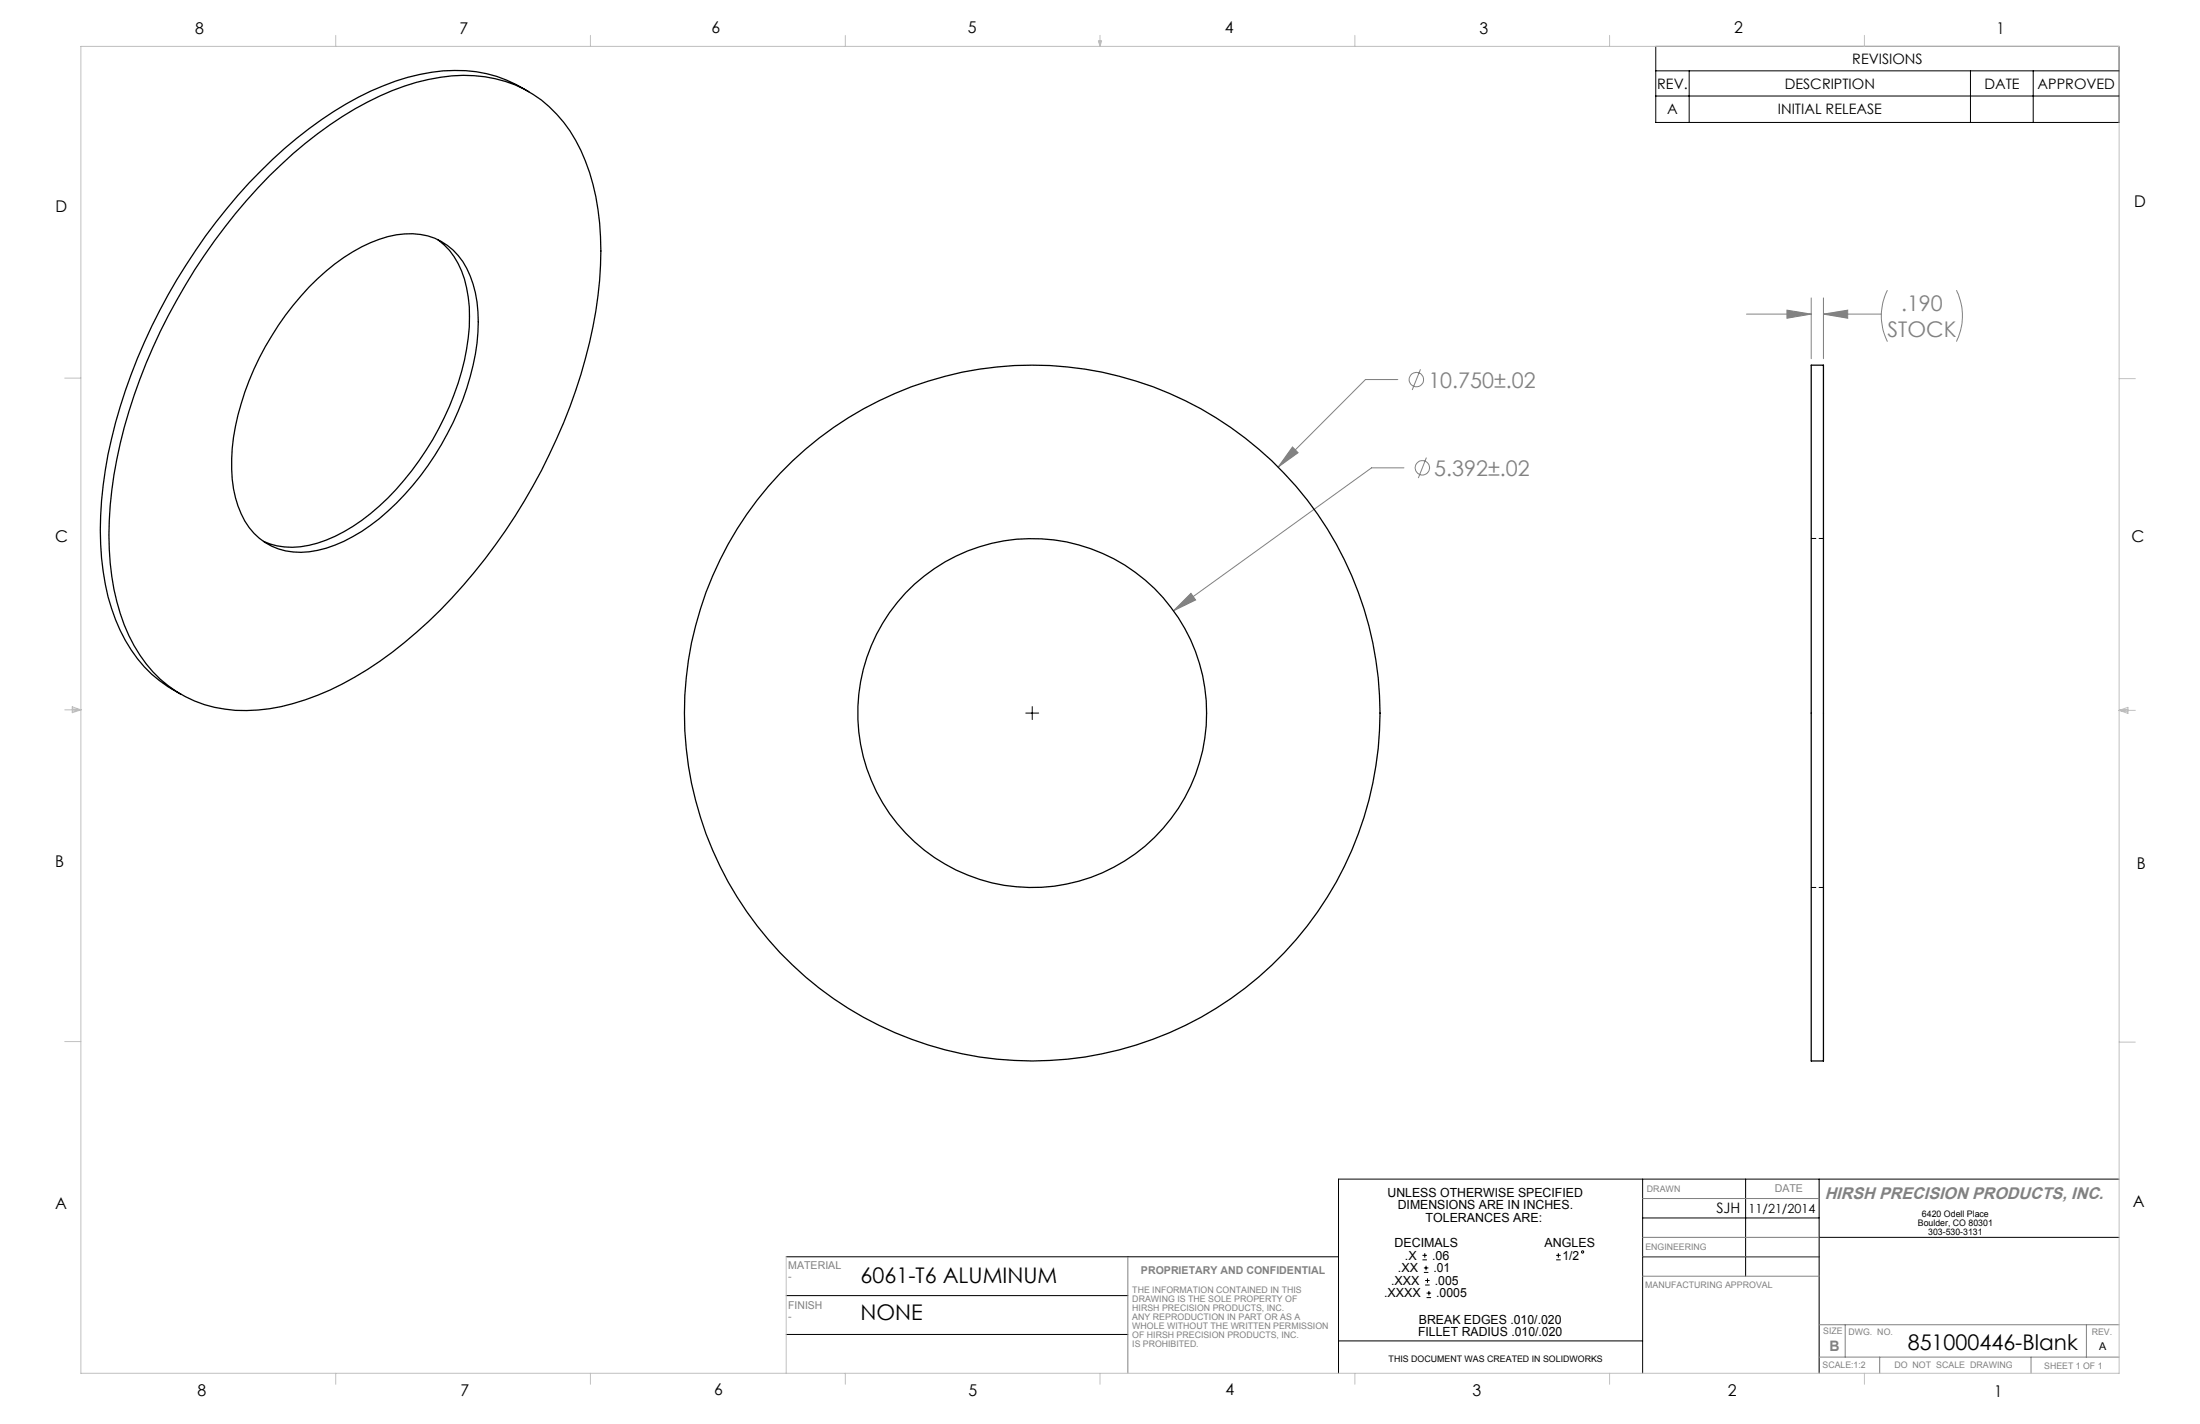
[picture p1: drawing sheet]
<svg xmlns="http://www.w3.org/2000/svg" width="432mm" height="279mm" viewBox="0 0 432 279" stroke-linecap="round" stroke-linejoin="round" font-family="sans-serif">
<g fill="none" stroke="#808080" stroke-width=".2">
<path d="M355.5 58.5v11.9M357.9 58.5v11.9M370.5 56.9a11.2 11.2 0 0 0 0 10.1M384 56.9a11.5 11.5 0 0 1 0 10.1M274.4 74.5h-6.4l-17.1 17.2M278.8 72.5l-1.6 4M342.8 61.6h12.7M350.7 60.9l4.8 .7-4.8 .8zM357.9 61.6l4.8-.7v1.5zM357.9 61.6h11.4M253.7 87.7l1.1 1.1-3.9 2.9zM275.6 91.8h-6.4l-38.9 28"/>
<path d="M280 89.8l-1.6 4M233.8 116.4l.9 1.3-4.4 2.1zM322.4 235.2h34.6M221.4 246.6v22.9M322.4 242.8h34.6M322.4 246.6h34.6M322.4 250.4h34.6M357 259.9h58.9M362.2 259.9v6.4M409.5 259.9v6.4M357 266.3h58.9M368.9 266.3v3.2"/>
<path d="M398.6 266.3v3.2"/>
<circle cx="278" cy="74.5" r="1.41"/>
<circle cx="279.2" cy="91.8" r="1.42"/>
</g>
<g fill="none" stroke="#000" stroke-width=".2">
<path d="M325 9.1h90.9v14.9h-90.9zM325 13.9h90.9M325 18.8h90.9M331.5 13.9v10.1M386.8 13.9v10.1M399.1 13.9v10.1M201.3 139.9h2.6M202.6 138.6v2.6M322.4 231.4v38.1M322.4 239h34.6M342.6 231.4v19M357 231.4v38.1"/>
<path d="M415.9 231.4h-153.2v38.1M154.3 246.6h108.4M154.3 254.2h67.1M279.2 247.2h.9M279.2 246.3h.9M279.5 249.7h.9M279.5 248.8h.9M279.6 245.9v.9M279.7 252.1h.9M279.7 251.2h.9M279.9 248.4v.8M280 254.6h.9"/>
<path d="M280 253.7h.9M280.2 250.8v.9M280.5 253.3v.9M305.4 247.2h.9M305.4 246.3h.9M305.9 245.9v.9M322.4 246.6h34.6M357 242.8h58.9M154.3 261.8h67.1M262.7 263.1h59.7"/>
<circle cx="310.6" cy="245.6" r=".22"/>
</g>
<g fill="none" stroke="#c0c0c0" stroke-width=".2">
<path d="M15.9 9.1h400v260.4h-400zM65.9 6.9v2.2M115.9 6.9v2.2M165.9 6.9v2.2M215.6 8h.6l-.3 1.1zM215.7 8l.2 1.1M215.9 6.9v2.2M216 8l-.1 1.1M265.9 6.9v2.2M315.9 6.9v2.2M365.9 6.9v2.2M12.7 74.2h3.2"/>
<path d="M415.9 74.3h3.2M12.7 139.3h3.2M14.2 139.1l1.7 .2M14.2 138.7l1.7 .6-1.7 .5zM15.9 139.3l-1.7 .3M415.9 139.4h3.2M415.9 139.4l1.8-.6v1.2zM415.9 139.4l1.8 .3M417.7 139.2l-1.8 .2M12.7 204.4h3.2M415.9 204.5h3.2M154.3 246.6v22.9"/>
<path d="M65.9 269.5v2.1M115.9 269.5v2.1M165.9 269.5v2.1M215.9 269.5v2.1M265.9 269.5v2.1M315.9 269.5v2.1M365.9 269.5v2.1"/>
</g>
<path d="M230.3 119.8l4.4-2.1-.9-1.3zM253.7 87.7l-2.8 4 3.9-2.9zM357.9 61.6l4.8-.7v1.5zM350.7 60.9l4.8 .7-4.8 .8z" fill="#808080"/>
<g fill="none" stroke="#000" stroke-width=".25">
<path d="M103.8 18a26.4 26.4 0 0 0-19.1-3.8 54.1 54.1 0 0 0-24.1 11.1 107.9 107.9 0 0 0-30.8 38.7 95.2 95.2 0 0 0-10.1 40 44.8 44.8 0 0 0 4.9 21.7 25.2 25.2 0 0 0 10.9 10.5M52.9 34.5a74.5 74.5 0 0 1 24.1-16.7 36.2 36.2 0 0 1 18.2-2.7 24.1 24.1 0 0 1 18.8 14.4 50.4 50.4 0 0 1 3.7 25.5 104.2 104.2 0 0 1-14.8 43.3 100.7 100.7 0 0 1-30.8 33.1 51.2 51.2 0 0 1-19.2 7.7 25.4 25.4 0 0 1-21.4-5.8 30.6 30.6 0 0 1-8.6-15.3 63.4 63.4 0 0 1 0-27.9 113.4 113.4 0 0 1 30-55.6zM60.7 56.3a35.4 35.4 0 0 1 15.4-9.9 13.3 13.3 0 0 1 12.8 2.7 18 18 0 0 1 4.9 12 46.3 46.3 0 0 1-6 24 52.2 52.2 0 0 1-16.8 19.2 21.8 21.8 0 0 1-13.5 4 12.4 12.4 0 0 1-10.8-9 31.7 31.7 0 0 1 0-17.9 57.3 57.3 0 0 1 14-25.1zM85.9 47a14.9 14.9 0 0 1 5.7 9.5 34.5 34.5 0 0 1-1 16.4 56.2 56.2 0 0 1-19.6 29.2 24.9 24.9 0 0 1-13.6 5.3 12.8 12.8 0 0 1-5.7-1.2M355.5 71.6h2.4v136.6h-2.4z"/>
<circle cx="202.6" cy="139.9" r="34.2"/>
<circle cx="202.6" cy="139.9" r="68.3"/>
</g>
<path d="M357.9 105.7h-2.4M355.5 174.1h2.4" fill="none" stroke="#000" stroke-width=".2" stroke-dasharray="1.3 .6" stroke-dashoffset=".4"/>
<g font-size="4.2" fill="#808080">
<text x="373.1" y="61">.190</text>
<text x="370.5" y="66.1">STOCK</text>
<text x="280.3" y="76.1">10.750±.02</text>
<text x="281.5" y="93.4">5.392±.02</text>
</g>
<g font-size="4.2">
<text x="168.9" y="251.7">6061-T6 ALUMINUM</text>
<text x="168.9" y="259">NONE</text>
<text x="374.4" y="264.8">851000446-Blank</text>
</g>
<text font-size="3.3" fill="#808080" x="358.1" y="235.2">HIRSH PRECISION PRODUCTS, INC.</text>
<g font-size="3.2">
<text x="38.3" y="6.7">8</text>
<text x="90.2" y="6.7">7</text>
<text x="139.7" y="6.5">6</text>
<text x="190" y="6.5">5</text>
<text x="240.4" y="6.5">4</text>
<text x="290.4" y="6.7">3</text>
<text x="340.4" y="6.5">2</text>
<text x="391.9" y="6.7">1</text>
<text x="10.9" y="41.6">D</text>
<text x="418.9" y="40.7">D</text>
<text x="10.9" y="106.3">C</text>
<text x="418.4" y="106.4">C</text>
<text x="10.8" y="170.2">B</text>
<text x="419.4" y="170.6">B</text>
<text x="10.8" y="237.2">A</text>
<text x="418.6" y="236.8">A</text>
<text x="38.8" y="273.8">8</text>
<text x="90.4" y="273.8">7</text>
<text x="140.2" y="273.8">6</text>
<text x="190.1" y="273.9">5</text>
<text x="240.5" y="273.8">4</text>
<text x="289" y="273.9">3</text>
<text x="339.1" y="273.8">2</text>
<text x="391.4" y="274.1">1</text>
</g>
<g font-size="2.8">
<text x="325.3" y="17.4">REV.</text>
<text x="350.3" y="17.4">DESCRIPTION</text>
<text x="363.6" y="12.6">REVISIONS</text>
<text x="389.5" y="17.4">DATE</text>
<text x="399.9" y="17.4">APPROVED</text>
<text x="327.2" y="22.5">A</text>
<text x="348.9" y="22.5">INITIAL RELEASE</text>
<text x="336.9" y="238.1">SJH</text>
</g>
<text font-size="2.8" fill="#808080" x="359.1" y="265">B</text>
<g font-size="2.5">
<text x="272.3" y="234.8">UNLESS OTHERWISE SPECIFIED</text>
<text x="274.3" y="237.2">DIMENSIONS ARE IN INCHES.</text>
<text x="279.8" y="239.7">TOLERANCES ARE:</text>
<text x="343.2" y="238.1">11/21/2014</text>
<text x="273.7" y="244.7">DECIMALS</text>
<text x="303.1" y="244.7">ANGLES</text>
<text x="274.4" y="249.6">.XX</text>
<text x="275.7" y="247.1">.X</text>
<text x="281.1" y="247.1">.06</text>
<text x="281.3" y="249.6">.01</text>
<text x="306.6" y="247.1">1/2</text>
<text x="271.7" y="254.5">.XXXX</text>
<text x="273" y="252.1">.XXX</text>
<text x="281.6" y="252.1">.005</text>
<text x="281.9" y="254.5">.0005</text>
<text x="278.3" y="262.2">FILLET RADIUS .010/.020</text>
<text x="278.5" y="259.8">BREAK EDGES .010/.020</text>
</g>
<g font-size="2.1" fill="#808080">
<text x="348.3" y="233.9">DATE</text>
<text x="154.7" y="248.9">MATERIAL</text>
<text x="154.7" y="251.1">-</text>
<text x="223.9" y="249.9">PROPRIETARY AND CONFIDENTIAL</text>
<text x="154.7" y="256.8">FINISH</text>
<text x="154.7" y="258.9">-</text>
</g>
<text font-size="2.1" x="412" y="264.8">A</text>
<g font-size="1.8" fill="#808080">
<text x="323.2" y="234">DRAWN</text>
<text x="323" y="245.2">ENGINEERING</text>
<text x="222.2" y="253.7">THE INFORMATION CONTAINED IN THIS</text>
<text x="222.2" y="255.5">DRAWING IS THE SOLE PROPERTY OF</text>
<text x="222.2" y="257.3">HIRSH PRECISION PRODUCTS, INC.</text>
<text x="322.9" y="252.6">MANUFACTURING APPROVAL</text>
<text x="222.2" y="259">ANY REPRODUCTION IN PART OR AS A</text>
<text x="222.2" y="260.8">WHOLE WITHOUT THE WRITTEN PERMISSION</text>
<text x="222.2" y="262.6">OF HIRSH PRECISION PRODUCTS, INC.</text>
<text x="357.9" y="261.8">SIZE</text>
<text x="362.8" y="261.9">DWG. NO.</text>
<text x="410.6" y="261.9">REV.</text>
<text x="222.2" y="264.3">IS PROHIBITED.</text>
<text x="357.7" y="268.4">SCALE:1:2</text>
<text x="371.8" y="268.5">DO NOT SCALE DRAWING</text>
<text x="401.2" y="268.5">SHEET 1 OF 1</text>
</g>
<g font-size="1.8">
<text x="377.2" y="238.8">6420 Odell Place</text>
<text x="376.4" y="240.6">Boulder, CO 80301</text>
<text x="378.5" y="242.4">303-530-3131</text>
<text x="272.6" y="267.3">THIS DOCUMENT WAS CREATED IN SOLIDWORKS</text>
</g>
</svg>
